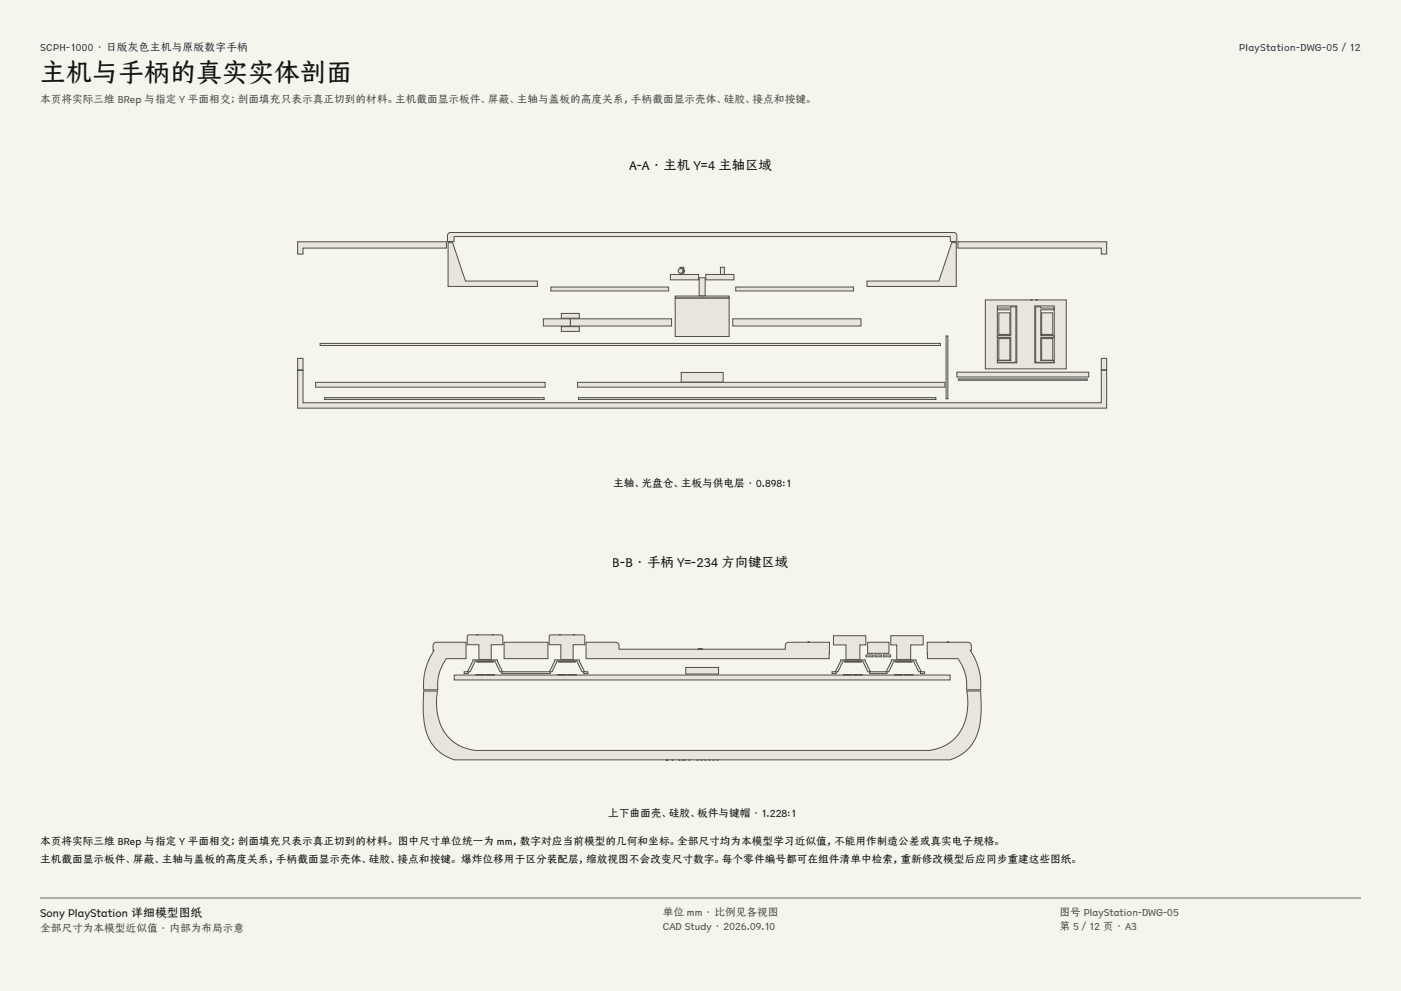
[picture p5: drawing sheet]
<svg xmlns="http://www.w3.org/2000/svg" width="420mm" height="297mm" viewBox="0 0 420 297" stroke-linecap="round" stroke-linejoin="round" font-family="sans-serif">
<g fill="#f5f4ed">
<path d="M0 0h420v297h-420z"/>
<path d="M12 12h396v275h-396z"/>
</g>
<g fill="#e8e6dc" stroke="#504e49" stroke-width=".3">
<path d="M89.2 111h1.6v9.7h239.4v-9.7h1.6v11.3h-242.6z" fill-rule="evenodd"/>
<path d="M287.2 72.5h44.6v3.6h-1.6v-1.7h-43z" fill-rule="evenodd"/>
<path d="M89.2 72.5h44.6v1.9h-43v1.7h-1.6z" fill-rule="evenodd"/>
<path d="M330.2 107.4h1.6v3.4h-1.6z" fill-rule="evenodd"/>
<path d="M89.2 107.4h1.6v3.4h-1.6z" fill-rule="evenodd"/>
<path d="M134.4 69.9l.6-.2h151a.9 .9 0 0 1 .9 .9v1.8h-2v-1.5h-148.8v1.5h-2v-1.8z" fill-rule="evenodd"/>
<path d="M259.9 84.2h21.6l3.8-11.5h1.4v13.1h-26.8z" fill-rule="evenodd"/>
<path d="M134.3 72.7h1.4l3.8 11.5h21.6v1.6h-26.8z" fill-rule="evenodd"/>
<path d="M219.7 95.6h38.4v2.1h-38.4z" fill-rule="evenodd"/>
<path d="M171 95.6h30.3v2.1h-30.3z" fill-rule="evenodd"/>
<path d="M162.9 95.6h8.1v2.1h-8.1z" fill-rule="evenodd"/>
<path d="M168.3 97.9h5.4v1.4h-5.4z" fill-rule="evenodd"/>
<path d="M168.3 93.9h5.4v1.5h-5.4z" fill-rule="evenodd"/>
<path d="M202.4 89.4h16.2v11.5h-16.2z" fill-rule="evenodd"/>
<path d="M202.4 88.7h16.2v.6h-16.2z" fill-rule="evenodd"/>
<path d="M209.6 83.2h1.8v5.4h-1.8z" fill-rule="evenodd"/>
<path d="M201 82.3h8.4v1.6h-8.4z" fill-rule="evenodd"/>
<path d="M211.6 82.3h8.4v1.6h-8.4z" fill-rule="evenodd"/>
<path d="M204.9 81h.3v.4h-.3z" fill-rule="evenodd"/>
<path d="M216 80.1h1.1v2.2h-1.1z" fill-rule="evenodd"/>
<path d="M203.9 80.1h1.1v.8l-.6-.5-.5-.1z" fill-rule="evenodd"/>
<path d="M203.9 82h.5l.6-.5v.8h-1.1z" fill-rule="evenodd"/>
<path d="M220.6 86h35.3v1.2h-35.3z" fill-rule="evenodd"/>
<path d="M165.1 86h35.3v1.2h-35.3z" fill-rule="evenodd"/>
<path d="M173.1 114.6h110.2v1.4h-110.2z" fill-rule="evenodd"/>
<path d="M94.6 114.6h68.8v1.4h-68.8z" fill-rule="evenodd"/>
<path d="M204.2 111.6h12.6v2.9h-12.6z" fill-rule="evenodd"/>
<path d="M286.9 111.5h39.5v1.5h-39.5z" fill-rule="evenodd"/>
<path d="M295.4 89.9v20.7h24.2v-20.7zM310.2 91.7h5.8v17.1h-5.8zM299 91.7h5.8v17.1h-5.8z" fill-rule="evenodd"/>
<path d="M310.5 92h1.5v.3h4v.6h-4v7.7h4v.5h-4v6.9h4v.6h-5.5z" fill-rule="evenodd"/>
<path d="M299.1 92.3h3.9v-.3h1.6v16.6h-5.5v-.6h3.9v-6.9h-3.9v-.5h3.9v-7.7h-3.9z" fill-rule="evenodd"/>
<path d="M312.3 101.5h3.3v6.4h-3.3z" fill-rule="evenodd"/>
<path d="M299.4 101.5h3.4v6.4h-3.4z" fill-rule="evenodd"/>
<path d="M312.3 93.8h3.3v6.4h-3.3z" fill-rule="evenodd"/>
<path d="M299.4 93.8h3.4v6.4h-3.4z" fill-rule="evenodd"/>
<path d="M310.6 89.8l.4 .1z" fill-rule="evenodd"/>
<path d="M309.1 89.8l.4 .1z" fill-rule="evenodd"/>
<path d="M173.4 119.2h107.2v.5h-107.2z" fill-rule="evenodd"/>
<path d="M97.3 119.2h65.8v.5h-65.8z" fill-rule="evenodd"/>
<path d="M287.3 113.6h38.6v.4h-38.6z" fill-rule="evenodd"/>
<path d="M96 102.9h185.9v.6h-185.9z" fill-rule="evenodd"/>
<path d="M283.6 100.7h.6v18.8h-.6z" fill-rule="evenodd"/>
<path d="M127 207.1h4.1a15.7 15.7 0 0 0 4 14.6 13.4 13.4 0 0 0 7.3 3.2h136.2a12.7 12.7 0 0 0 11.4-11.9l.1-3.9-.2-2h4.1a46.1 46.1 0 0 1-.5 11.2 12.3 12.3 0 0 1-8.7 9.4h-148.6a12.6 12.6 0 0 1-9-11l-.3-3.2z" fill-rule="evenodd"/>
<path d="M175.7 192.5h8.9a.98 .98 0 0 1 1 1v1.1h49.8v-1.1a.98 .98 0 0 1 1-1h12.2v4.9h-72.9z" fill-rule="evenodd"/>
<path d="M278 192.5h12.2a.98 .98 0 0 1 1 1v1.4h-.3a18.4 18.4 0 0 1 3.1 11.8h-4.2a13.2 13.2 0 0 0-2.6-9.3h-9.2z" fill-rule="evenodd"/>
<path d="M130.1 192.8l.7-.3h8.9v4.9h-5.9a13.2 13.2 0 0 0-2.6 9.3h-4.2a18.3 18.3 0 0 1 3.1-11.8h-.3v-1.4z" fill-rule="evenodd"/>
<path d="M151.1 192.5h13.2v4.9h-13.2z" fill-rule="evenodd"/>
<path d="M260.1 192.5h6.4v3.3h-6.4z" fill-rule="evenodd"/>
<path d="M249.9 190.5h9.7v2.8h-1.8v4.3h-4.2v-4.3h-3.7z" fill-rule="evenodd"/>
<path d="M242.2 192.4h.5z" fill-rule="evenodd"/>
<path d="M267.1 190.5h9.6v2.8h-3.7v4.3h-4.2v-4.3h-1.7z" fill-rule="evenodd"/>
<path d="M283.9 192.4h.5z" fill-rule="evenodd"/>
<path d="M140.2 190.4l10.1-.1 .5 .4v2.5h-3.5v4.4h-3.7v-4.4h-3.5v-2.5z" fill-rule="evenodd"/>
<path d="M143 190.2h.3z" fill-rule="evenodd"/>
<path d="M147.5 190.2h.4z" fill-rule="evenodd"/>
<path d="M164.8 190.4l10.1-.1 .4 .4v2.5h-3.5v4.4h-3.7v-4.4h-3.5v-2.5z" fill-rule="evenodd"/>
<path d="M171.9 190.2h.3z" fill-rule="evenodd"/>
<path d="M167.7 190.2h.4z" fill-rule="evenodd"/>
<path d="M209.3 194.5h1.3z" fill-rule="evenodd"/>
<path d="M136.2 202.3h148.6v1.5h-148.6z" fill-rule="evenodd"/>
<path d="M253.2 198.2h4.9v.2h-4.9z" fill-rule="evenodd"/>
<path d="M252.9 202.2h2.6z" fill-rule="evenodd"/>
<path d="M255.9 202.2h2.6z" fill-rule="evenodd"/>
<path d="M268.5 198.2h4.9v.2h-4.9z" fill-rule="evenodd"/>
<path d="M268.1 202.2h2.6z" fill-rule="evenodd"/>
<path d="M271.1 202.2h2.6z" fill-rule="evenodd"/>
<path d="M252 197.8h7.4v.3l1.6 3.2h4.6l1.6-3.2v-.3h7.4v.3l1.6 3.2h1v.6h-1.2v-.6h-.6l-1.5-3.2h-5.9l-1.6 3.2h-.5v.6h-5.2v-.6h-.5l-1.6-3.2h-5.9l-1.5 3.2h-.5v.6h-1.3v-.6h1l1.6-3.2z" fill-rule="evenodd"/>
<path d="M143 198.2h4.9v.2h-4.9z" fill-rule="evenodd"/>
<path d="M142.6 202.2h2.6z" fill-rule="evenodd"/>
<path d="M145.6 202.2h2.6z" fill-rule="evenodd"/>
<path d="M167.5 198.2h4.9v.2h-4.9z" fill-rule="evenodd"/>
<path d="M167.2 202.2h2.6z" fill-rule="evenodd"/>
<path d="M170.2 202.2h2.6z" fill-rule="evenodd"/>
<path d="M141.7 197.8h7.4v.3l1.6 3.2h14l1.6-3.2v-.3h7.4v.3l1.6 3.2h.9v.6h-1.2v-.6h-.6l-1.5-3.2h-5.9l-1.5 3.2h-.6v.6h-14.5v-.6h-.5l-1.5-3.2h-5.9l-1.6 3.2h-.5v.6h-1.2v-.6h.9l1.6-3.2z" fill-rule="evenodd"/>
<path d="M264.9 196.3h2.1v.5h-2.1z" fill-rule="evenodd"/>
<path d="M259.6 196.3h2.1v.5h-2.1z" fill-rule="evenodd"/>
<path d="M262.3 196.3h2v.5h-2z" fill-rule="evenodd"/>
<path d="M205.6 200h9.8v2h-9.8z" fill-rule="evenodd"/>
<path d="M199.7 227.8h.6z" fill-rule="evenodd"/>
<path d="M204.5 227.8h.3z" fill-rule="evenodd"/>
<path d="M201.4 227.8h.3z" fill-rule="evenodd"/>
<path d="M210.1 227.8h.3z" fill-rule="evenodd"/>
<path d="M213.8 227.8h.2z" fill-rule="evenodd"/>
<path d="M203.5 227.8h.3z" fill-rule="evenodd"/>
<path d="M205.2 227.8h.3z" fill-rule="evenodd"/>
<path d="M206.5 227.8h.3z" fill-rule="evenodd"/>
<path d="M211.3 227.8h.3z" fill-rule="evenodd"/>
<path d="M214.9 227.8h.3z" fill-rule="evenodd"/>
<path d="M208.9 227.8h.3z" fill-rule="evenodd"/>
<path d="M212.6 227.8h.2z" fill-rule="evenodd"/>
<circle cx="204" cy="81.2" r=".74"/>
</g>
<path d="M12 269.3h396zM12 269h396v.3h-396z" fill-rule="evenodd" fill="#504e49"/>
<text font-size="7.8" fill="#141413" x="12" y="24.7">主机与手柄的真实实体剖面</text>
<g font-size="4" fill="#141413">
<text x="188.6" y="51">A-A · 主机 Y=4 主轴区域</text>
<text x="183.7" y="170">B-B · 手柄 Y=-234 方向键区域</text>
</g>
<text font-size="3.5" fill="#141413" x="12" y="274.9">Sony PlayStation 详细模型图纸</text>
<g font-size="3.2" fill="#1b365d">
<text x="12" y="15.3">SCPH-1000 · 日版灰色主机与原版数字手柄</text>
<text x="371.5" y="15.3">PlayStation-DWG-05 / 12</text>
</g>
<g font-size="3.2" fill="#504e49">
<text x="12" y="30.9">本页将实际三维 BRep 与指定 Y 平面相交；剖面填充只表示真正切到的材料。主机截面显示板件、屏蔽、主轴与盖板的高度关系，手柄截面显示壳体、硅胶、接点和按键。</text>
<text x="198.7" y="274.5">单位 mm · 比例见各视图</text>
<text x="317.6" y="274.5">图号 PlayStation-DWG-05</text>
<text x="12" y="279.3">全部尺寸为本模型近似值 · 内部为布局示意</text>
<text x="198.7" y="278.8">CAD Study · 2026.09.10</text>
<text x="317.6" y="278.8">第 5 / 12 页 · A3</text>
</g>
<g font-size="3.2" fill="#141413">
<text x="183.8" y="146">主轴、光盘仓、主板与供电层 · 0.898:1</text>
<text x="182.3" y="245">上下曲面壳、硅胶、板件与键帽 · 1.228:1</text>
<text x="12" y="253.3">本页将实际三维 BRep 与指定 Y 平面相交；剖面填充只表示真正切到的材料。 图中尺寸单位统一为 mm，数字对应当前模型的几何和坐标。全部尺寸均为本模型学习近似值，不能用作制造公差或真实电子规格。</text>
<text x="12" y="258.6">主机截面显示板件、屏蔽、主轴与盖板的高度关系，手柄截面显示壳体、硅胶、接点和按键。 爆炸位移用于区分装配层，缩放视图不会改变尺寸数字。每个零件编号都可在组件清单中检索，重新修改模型后应同步重建这些图纸。</text>
</g>
</svg>
